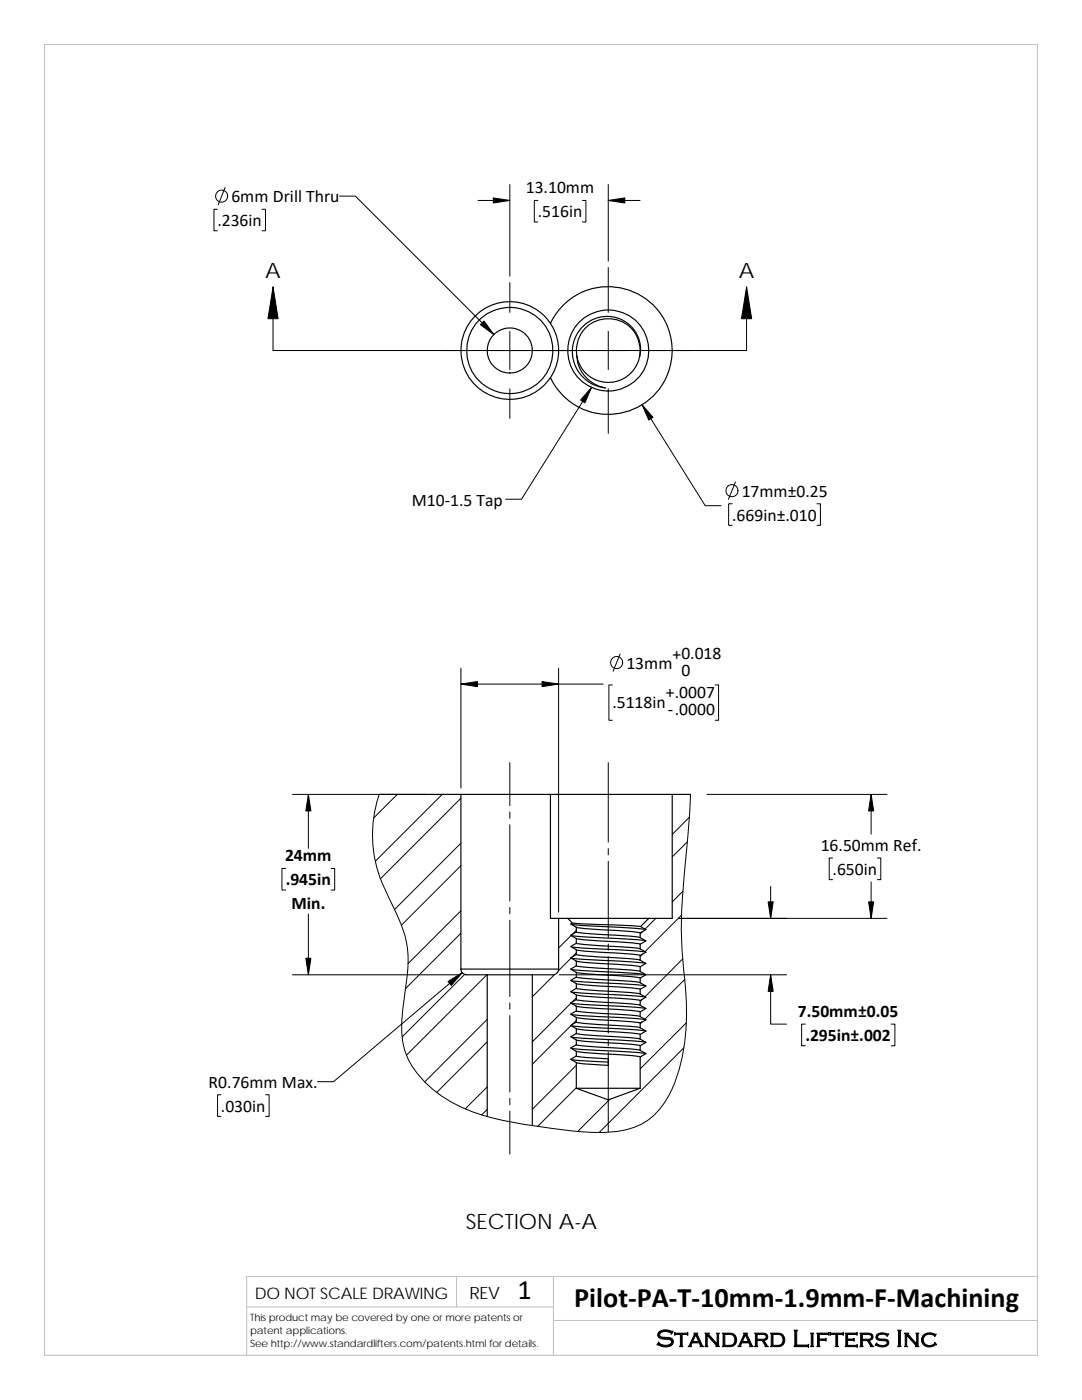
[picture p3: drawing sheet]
<svg xmlns="http://www.w3.org/2000/svg" width="216mm" height="279mm" viewBox="0 0 216 279" stroke-linecap="round" stroke-linejoin="round" font-family="sans-serif">
<path d="M8.9 8.9h198.1v261.6h-198.1zM91.1 254.8v6M110.4 254.8v15.7M207 254.8h-157.8v15.7M49.2 260.8h61.2M110.4 263.5h96.6" fill="none" stroke="#c0c0c0" stroke-width=".2"/>
<g fill="none" stroke="#000" stroke-width=".23">
<path d="M94.4 63.5a9.8 9.8 0 0 1 15.4 1 12.8 12.8 0 0 1 19.5-4.5 12.8 12.8 0 0 1 0 20 12.8 12.8 0 0 1-19.5-4.6 9.8 9.8 0 0 1-14 2.3 9.8 9.8 0 0 1-1.4-14.2zM109.8 64.5a9.8 9.8 0 0 1 0 10.9M115.1 71.1a6.4 6.4 0 0 1 6.3-7.5 6.4 6.4 0 0 1 6.2 7.6M116 65.4a6.7 6.7 0 0 1 10.7 .7 6.7 6.7 0 0 1-3.7 10 6.3 6.3 0 0 1-7.9-5 6.9 6.9 0 0 0 5.7 6.3 7.2 7.2 0 0 1-4.8-12zM75.7 158.5h16.3M92 158.5v34.9M92 158.5h17.8M109.8 158.5h24.3M109.8 158.5v24.8h1.7v10.1M134.1 158.5v24.8h-4.6M134.1 158.5h3.7M92 193.4a1.15 1.15 0 0 0 1.1 1.1h4.1"/>
<path d="M92 193.4h19.5M97.2 194.5h9M97.2 194.5v28.3M106.2 194.5v30.1M111.5 193.4a1.13 1.13 0 0 1-1.2 1.1h-4.1M111.5 183.3h1.8M113.3 183.3h16.2M113.3 183.3l.9 .9M114.1 184.5l14.7 1M114.1 186.7l14.7 1M114.1 189l14.7 1M114.1 193.5l14.7 1"/>
<path d="M114.1 195.7l14.7 1M114.1 198l11.1 .7 3.6 .3M114.1 191.2l11.1 .7 3.6 .4M114.2 184.2l13.6 .7M114.2 184.2l-.3 .2 1.1 .7M115 186l-1.1 .6 1.1 .7M115 199.5l-1.1 .7 1.1 .6M115 188.3l-1.1 .6 1.1 .6M115 192.7l-1.1 .7 1.1 .7M115 195l-1.1 .7 1.1 .6M115 197.3l-1.1 .6 1.1 .7M115 190.5l-1.1 .7 1.1 .6"/>
<path d="M115 194.1l2.3 .3 8.1 .5 2.3 .3M115 196.3l2.4 .3 8 .5 2.3 .3M115 191.8l2.4 .3 8 .5 2.3 .3M115 189.5l2.4 .4 8 .5 2.3 .3M115 199.5v-.9l2.4 .3 8 .5 2.2 .2 .1 1M115 187.3l2.4 .3 8 .5 2.3 .3M115 185.1l2.4 .3 8 .5 2.3 .3M115 185.1v.9M115 187.3v1M115 189.5v1M115 191.8v.9M115 194.1v.9"/>
<path d="M115 196.3v1M115 186l2.3 .3 7.8 .5 2.5 .3M115 199.5l2.3 .3 10.3 .8M115 188.3l2.3 .3 10.3 .7M115 192.7l2.3 .4 10.3 .7M115 195l2.3 .3 10.3 .8M115 197.3l2.3 .3 10.3 .7M115 190.5l2.3 .3 10.3 .8M127.7 187.1h.1M127.7 189.4h.1M127.7 193.8v.1M127.7 196.1h.1"/>
<path d="M127.7 198.4h.1M127.7 191.6h.1M127.7 186.2v.9M127.7 188.4v1M127.7 190.7v.9M127.7 192.9v1M127.7 195.2v.9M127.7 197.4v1M127.7 189.4l1.2 .6-1.2 .7M127.7 196.1l1.2 .7-1.2 .6M127.7 198.4l1.2 .6-1.2 .7M127.7 191.6l1.2 .7-1.2 .6"/>
<path d="M127.7 193.9l1.2 .6-1.2 .7M127.7 187.1l1.2 .7-1.2 .6M127.8 184.9l1.1 .6-1.2 .7M129.5 183.3l-1.7 1.6M113.9 211.4l2.3 .3 5.2 .3M114.1 209.2l14.7 1M114.1 204.7l11.1 .7 3.6 .4M114.1 200.2l14.7 1.1M114.1 207l14.7 1M114.1 202.5l14.7 1M115 210.8l1.5 .2 4.9 .3v1.3l-4.8-.3-1.6-.3v5.2h12.7M115 217.2l6.4 2.3 6.3-2.3"/>
<path d="M115 208.5l-1.1 .6 1.1 .7M115 204l-1.1 .7 1.1 .6M115 206.2l-1.1 .7 1.1 .7M115 201.8l-1.1 .6 1.1 .7M115 209.8l2.4 .3 8 .5 2.3 .3M115 200.8l2.4 .3 8 .5 2.3 .3M115 203.1l2.4 .3 8 .5 2.3 .3M115 205.3l2.4 .3 8 .5 2.3 .3M115 208.5v-.9l2.4 .3 8 .5 2.2 .2 .1 1M115 210.8l-1.1 .6 1.1 .6M115 200.8v1M115 203.1v.9"/>
<path d="M115 205.3v.9M115 209.8v1M115 208.5l2.3 .3 7.8 .5 2.5 .3M115 204l2.3 .3 10.3 .8M115 206.2l2.3 .4 10.3 .7M115 201.8l2.3 .3 7.8 .4 2.5 .3M127.7 209.6h.1M127.7 205.1h.1M127.7 200.6h.1M127.7 207.3v.1M127.7 202.8v.1M127.7 201.9v1"/>
<path d="M127.7 204.2v.9M127.7 206.4v1M127.7 210.9v6.3M127.7 205.1l1.2 .7-1.2 .6M127.7 207.4l1.2 .6-1.2 .7M127.7 202.9l1.2 .6-1.2 .7M127.7 209.6l1.2 .7-1.2 .6M127.7 200.6l1.2 .7-1.2 .6"/>
<circle cx="101.7" cy="69.9" r="4.5"/>
<circle cx="101.7" cy="69.9" r="8.6"/>
<circle cx="121.4" cy="69.9" r="8.1"/>
</g>
<g fill="none" stroke="#000" stroke-width=".2">
<path d="M44.9 37.4l-1.4 3.5M67.7 39.1h3.2l27.7 27.7M101.7 36.8v18.3M121.4 36.8v15.3M43.4 41.8h-.7v4.3h.7M52.3 41.8h.7v4.3h-.7M54.5 57.3v12.7h94.5v-12.7M95.4 40h6.3M101.7 56.4v5.9M107.3 40h-.7v4.3h.7M116.2 40h.7v4.3h-.7M121.4 53.4v8.9"/>
<path d="M121.4 40h6.3M101.7 66.1v7.7M101.7 77.6v5.9M118 77.3l-13.9 22.3h-3.2M121.4 66.1v7.7M121.4 77.6v8.9M128.1 80.8l12.6 20.1h3.2M146.7 96.2l-1.3 3.5M146.1 100.5h-.7v4.3h.7M163 100.5h.7v4.3h-.7M92 136.5h28.4M92 133.3v24"/>
<path d="M111.5 133.3v48.7M122.2 136.7h-.7v7h.7M123.7 130.5l-1.4 3.5M142.7 136.7h.7v7h-.7M58.4 158.5h26.5M61.5 158.5v10.8M75.7 158.5a25.5 25.5 0 0 0 2 20.8 28.9 28.9 0 0 1 3.7 11.3 78 78 0 0 1-1 11 16.5 16.5 0 0 0 2.1 11.5 24.6 24.6 0 0 0 13.7 9.4 106.7 106.7 0 0 0 24.1 3.5 14.5 14.5 0 0 0 10.8-4 23 23 0 0 0 5.1-11.6 58.2 58.2 0 0 0 .1-17.8 103.9 103.9 0 0 1 .6-21.8l.6-7.1 .3-5.2M79.3 158.5l-4.7 4.7M88.2 158.5l-13.3 13.4M92 159.3l-16.1 16.1M101.7 152.2v8.6M121.4 152.2v15.9"/>
<path d="M141.1 158.5h35.9M173.8 158.5v8M57 173.3h-.7v4.3h.7M66.1 173.3h.7v4.3h-.7M92 168.3l-13.3 13.2M92 172.8l-11.9 11.8M101.7 162.1v1.2M101.7 164.6v15.2M121.4 169.3v1.3M121.4 171.9v15.2M136.3 177.9l-2.2 2.1M137.2 168l-3.1 3"/>
<path d="M137.5 163.1l-3.4 3.4M153.8 176.9v6.4M166.1 171.2h-.6v4.4h.6M173.8 176v7.3M175.1 171.2h.6v4.4h-.6M58.4 194.5h33.4M61.5 182.4v12.1M92 181.8l-10.6 10.5M92 186.2l-11.1 11.1M92.2 194.1l-25.7 21.8h-3.1M92.7 194.5l-12.5 12.4M97.2 194.5l-16.1 16.1"/>
<path d="M101.7 181.1v1.3M101.7 183.6v15.3M110.7 194.5l-4.5 4.4M111.6 194.5h45.4M114 186.7l-2.5 2.5M114 191.2l-2.6 2.5M115 185.7l-.8 .8M115 199.1l-.9 .9M115 190.2l-.8 .8M121.4 188.4v1.3M121.4 190.9v15.3M128.2 199.4l-.5 .5"/>
<path d="M128.2 190.4l-.5 .5M128.2 185.9l-.5 .5M130.9 183.3l-2.2 2.1M136 182.6l-7.3 7.3M136.2 191.4l-7.5 7.5M136.6 195.5l-7.9 7.9M153.8 194.5v9.9h3.2M177 183.3h-41.6M44.1 218.5h-.7v4.3h.7M53 218.5h.7v4.3h-.7M97.2 203.4l-12.4 12.5M97.2 207.9l-10.1 10.1"/>
<path d="M97.2 216.9l-4.4 4.4M101.7 200.2v1.2M101.7 202.7v15.2M101.7 219.2v1.3M113.9 200.2l-7.7 7.7M113.9 204.7l-7.7 7.7M115 212.6l-8.8 8.8M115 203.6l-.9 .9M115 217.1l-7.7 7.7M121.4 207.4v1.3M121.4 210v15.8M121.7 219.4l-6.4 6.4"/>
<path d="M128.1 203.9l-.4 .4M136.5 209.1l-17 16.9M136.9 204.1l-9.2 9.2M160.7 204.4h-.7v4.3h.7M177.8 204.4h.8v4.3h-.8M97.2 221.4l-1.1 1.1M101.7 221.7v8.6"/>
<circle cx="44.2" cy="39.1" r="1.2"/>
<circle cx="146" cy="97.9" r="1.21"/>
<circle cx="123" cy="132.2" r="1.21"/>
</g>
<g fill="#000" stroke="#000" stroke-width=".2">
<path d="M54.5 57.3l1 6.3h-2zM149 57.3l1 6.3h-2z"/>
<path d="M98.4 39.5l3.3 .5-3.3 .5z" fill-rule="evenodd"/>
<path d="M121.4 40l3.3-.5v1z" fill-rule="evenodd"/>
<path d="M95.8 64.8l.8-.7 2 2.7z" fill-rule="evenodd"/>
<path d="M118 77.3l-1.3 3.1-.9-.6z" fill-rule="evenodd"/>
<path d="M128.1 80.8l2.2 2.5-.8 .5z" fill-rule="evenodd"/>
<path d="M92 136.5l3.3-.5v1z" fill-rule="evenodd"/>
<path d="M108.2 136l3.3 .5-3.3 .5z" fill-rule="evenodd"/>
<path d="M61.5 158.5l.5 3.3h-1z" fill-rule="evenodd"/>
<path d="M173.8 158.5l.5 3.3h-1z" fill-rule="evenodd"/>
<path d="M61 191.2h1l-.5 3.3z" fill-rule="evenodd"/>
<path d="M89.4 195.9l2.8-1.8-2.2 2.6z" fill-rule="evenodd"/>
<path d="M153.8 194.5l.5 3.3h-1z" fill-rule="evenodd"/>
<path d="M153.3 180h1l-.5 3.3z" fill-rule="evenodd"/>
<path d="M173.3 180h1l-.5 3.3z" fill-rule="evenodd"/>
</g>
<g font-size="5.6">
<text x="103.3" y="259.2">1</text>
<text x="114.6" y="260.8">Pilot‐PA‐T‐10mm‐1.9mm‐F‐Machining</text>
</g>
<text font-size="4.9" x="130.9" y="268.8">Standard Lifters Inc</text>
<g font-size="4.2">
<text x="52.9" y="55.5">A</text>
<text x="147.4" y="55.5">A</text>
<text x="92.9" y="245.2">SECTION A-A</text>
</g>
<g font-size="3.5">
<text x="46.2" y="40.3">6mm Drill Thru</text>
<text x="104.9" y="38.6">13.10mm</text>
<text x="43.4" y="45.1">.236in</text>
<text x="107.3" y="43.3">.516in</text>
<text x="82.2" y="100.9">M10‐1.5 Tap</text>
<text x="148" y="99.1">17mm±0.25</text>
<text x="146.1" y="103.9">.669in±.010</text>
<text x="134.2" y="131.7">+0.018</text>
<text x="125" y="133.4">13mm</text>
<text x="136" y="135">0</text>
<text x="122.2" y="141.3">.5118in</text>
<text x="132.9" y="139.3">+.0007</text>
<text x="133.2" y="142.8">‐.0000</text>
<text x="56.9" y="171.9">24mm</text>
<text x="163.8" y="169.8">16.50mm Ref.</text>
<text x="57" y="176.7">.945in</text>
<text x="166.1" y="174.6">.650in</text>
<text x="58.1" y="181.5">Min.</text>
<text x="159.2" y="202.9">7.50mm±0.05</text>
<text x="160.7" y="207.8">.295in±.002</text>
<text x="41.6" y="217.1">R0.76mm Max.</text>
<text x="44.1" y="221.8">.030in</text>
</g>
<text font-size="3.4" x="93.7" y="259.2">REV</text>
<text font-size="3.2" x="50.8" y="259.3">DO NOT SCALE DRAWING</text>
<g font-size="2">
<text x="49.9" y="263.7">This product may be covered by one or more patents or</text>
<text x="49.9" y="266.2">patent applications.</text>
<text x="49.9" y="268.8">See http://www.standardlifters.com/patents.html for details.</text>
</g>
</svg>
